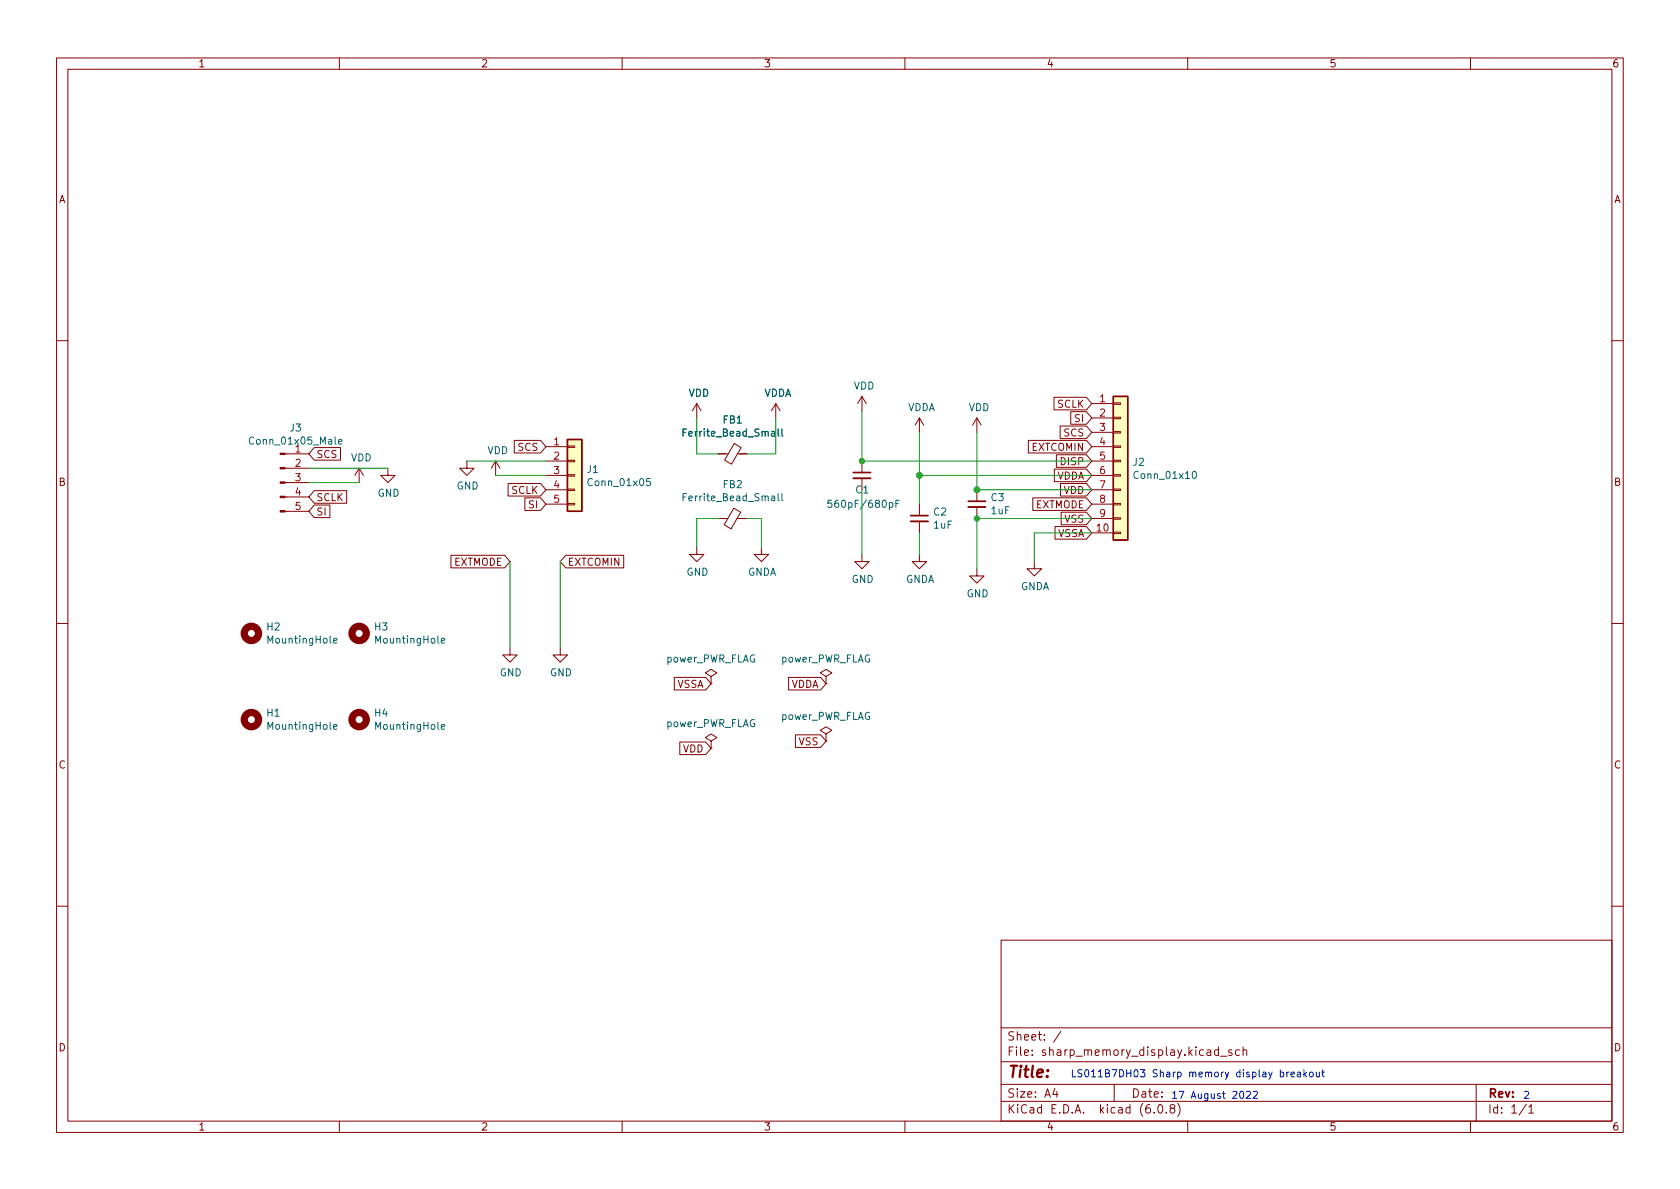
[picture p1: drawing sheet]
<svg xmlns="http://www.w3.org/2000/svg" width="297mm" height="210mm" viewBox="0 0 297 210" stroke-linecap="round" stroke-linejoin="round" font-family="sans-serif">
<g fill="none" stroke="#840000" stroke-width=".18">
<path d="M10 10.2h277v190.1h-277zM12 12.2h273v186.1h-273zM60 10.2v2M110 10.2v2M160 10.2v2M210 10.2v2M260 10.2v2M10 60.2h2M55.6 79.1h4.6v2.3h-4.6l-1-1.1zM90.9 77.9h4.7l.9 1.1-.9 1.1h-4.7zM96.5 79h3.8M100.3 78.9h1.3v.2h-1.3z"/>
<path d="M123.2 71.4l-.8 1.2M123.2 71.4v2.5M123.2 71.4l.8 1.2M129.8 78.4l1.2 .7-1.7 3-1.2-.7zM137.2 71.4l-.8 1.2M137.2 71.4v2.5M137.2 71.4l.7 1.2M152.4 70.1v2.5M152.4 70.1l-.8 1.3M152.4 70.1l.8 1.3M162.6 73.9l-.8 1.3M162.6 73.9v2.5"/>
<path d="M162.6 73.9l.7 1.3M172.7 73.9v2.5M172.7 73.9l-.7 1.3M172.7 73.9l.8 1.3M181.8 77.9h10.3l.9 1.1-.9 1.1h-10.3zM186.4 70.3h5.7l.9 1.1-.9 1.1h-5.7zM187.4 75.3h4.7l.9 1.1-.9 1.2h-4.7zM189.3 72.8h2.8l.9 1.1-.9 1.1h-2.8zM193 79h3.8M193 71.4h3.8M193 73.9h3.8M193 76.4h3.8"/>
<path d="M196.8 78.9h1.3v.2h-1.3zM196.8 76.3h1.3v.3h-1.3zM196.8 73.8h1.3v.2h-1.3zM196.8 71.2h1.3v.3h-1.3zM285 60.2h2M50.4 80.3h4.2M50.4 90.4h4.2M50.4 87.9h4.2M50.4 85.3h4.2M50.4 82.8h4.2M55.6 89.3h2.7v2.2h-2.7l-1-1.1zM55.6 86.8h5.7v2.2h-5.7l-1-1.1z"/>
<path d="M63.5 82.8l-.8 1.3M63.5 82.8v2.5M63.5 82.8l.8 1.3M68.6 82.8v1.3h1.2l-1.2 1.2-1.3-1.2h1.3M79.7 98.2h9.5l1 1.1-1 1.1h-9.5zM82.5 81.5v1.3h1.3l-1.3 1.3-1.2-1.3h1.2M87.6 81.5l-.7 1.3M87.6 81.5v2.6M87.6 81.5l.8 1.3M89.8 85.5h5.8l.9 1.1-.9 1.1h-5.8zM92.8 88h2.8l.9 1.1-.9 1.2h-2.8zM96.5 81.5h3.8"/>
<path d="M96.5 84.1h3.8M96.5 86.6h3.8M96.5 89.1h3.8M100 98.2h10.3v2.2h-10.3l-.9-1.1zM100.3 89h1.3v.3h-1.3zM100.3 86.5h1.3v.2h-1.3zM100.3 83.9h1.3v.3h-1.3zM100.3 81.4h1.3v.3h-1.3zM123.2 96.8v1.2h1.3l-1.3 1.3-1.3-1.3h1.3M127 80.3h1.8M127 91.7h1.7M129.7 89.9l1.3 .7-1.7 2.9-1.3-.7z"/>
<path d="M130.3 91.7h1.8M130.4 80.3h1.7M134.6 96.8v1.2h1.3l-1.3 1.3-1.3-1.3h1.3M152.4 98v1.3h1.3l-1.3 1.3-1.3-1.3h1.3M152.4 81.5v2.1M152.4 84.6v2M162.6 98v1.3h1.2l-1.2 1.3-1.3-1.3h1.3M162.6 89.1v2.1M162.6 92.2v2M172.7 86.6v2M172.7 89.7v2M182.6 88h9.5l.9 1.1-.9 1.2h-9.5z"/>
<path d="M182.9 99.3v1.3h1.2l-1.2 1.2-1.3-1.2h1.3M186.4 83h5.7l.9 1.1-.9 1.1h-5.7zM186.5 93.1h5.6l.9 1.1-.9 1.1h-5.6zM186.8 80.4h5.3l.9 1.1-.9 1.1h-5.3zM187.5 85.5h4.6l.9 1.1-.9 1.1h-4.6zM187.6 90.6h4.5l.9 1.1-.9 1.1h-4.5zM193 81.5h3.8M193 84.1h3.8M193 86.6h3.8M193 89.1h3.8M193 94.2h3.8M193 91.7h3.8"/>
<path d="M196.8 94.1h1.3v.3h-1.3zM196.8 91.6h1.3v.2h-1.3zM196.8 89h1.3v.3h-1.3zM196.8 86.5h1.3v.2h-1.3zM196.8 83.9h1.3v.3h-1.3zM196.8 81.4h1.3v.3h-1.3zM10 110.2h2M90.2 114.5v1.3h1.2l-1.2 1.3-1.3-1.3h1.3M99.1 114.5v1.3h1.2l-1.2 1.3-1.3-1.3h1.3M119.2 119.8h5.6l.9 1.1-.9 1.1h-5.6zM125.7 119.6l1-.6-1-.6-1 .6 1 .6v1.3M139.4 119.8h5.7l.9 1.1-.9 1.1h-5.7z"/>
<path d="M146 119.6l1.1-.6-1.1-.6-1 .6 1 .6v1.3M172.7 100.6v1.2h1.3l-1.3 1.3-1.3-1.3h1.3M285 110.2h2M120.2 131.2h4.6l.9 1.1-.9 1.1h-4.6zM125.7 131.1l1-.7-1-.6-1 .6 1 .7v1.2M125.7 132.3h.1M125.7 120.9h.1M140.6 129.9h4.5l.9 1.2-.9 1.1h-4.5zM146 120.9h.1M146 129.8l1.1-.6-1.1-.7-1 .7 1 .6v1.3M146 131.1h.1M10 160.2h2"/>
<path d="M177 166.3h108v32h-108zM285 160.2h2M60 198.3v2M110 198.3v2M160 198.3v2M177 194.8h108M177 191.8h108M177 187.8h108M177 181.8h108M186.5 192.5l-.4 1h1M186.9 193v1M187.6 182.4l-1.3 1.9"/>
<path d="M197 191.8v3M204.1 196.7v.1M204.9 195.4l.2-.1a.81 .81 0 0 1 .6 .7 .81 .81 0 0 1-.3 .8h-.2a.81 .81 0 0 1-.6-.6 .81 .81 0 0 1 .3-.8zM206.2 196.7v.1M207.1 196l-.2-.3v-.2l.2-.2 .5 .1 .1 .2-.1 .2-.6 .2-.1 .3v.4l.2 .1h.5l.1-.3-.1-.4-.2-.1M208.2 195.1a1.72 1.72 0 0 1 0 2.3M210 198.3v2M215.4 185.7l-.4-.1-.3 .3v.4l.2 .3h.5M215.4 185.1v1.5M215.8 186.8h1.1M217.8 185.7l-.4-.1-.2 .2 .1 .3 .5 .1v.4h-.6M219.1 185.7l-.4-.1-.3 .3v.4l.2 .3h.5"/>
<path d="M219.8 185.8l.2-.2 .4 .1v.9M219.8 185.1v1.5M260 198.3v2M261 191.8v6.5M269.9 195.3l-1.3 1.9M270.3 195.8l.4-.5v1.5M270.3 196.8h.9"/>
</g>
<path d="M150.9 84.6h3M161 92.2h3.1M171.2 89.7h3" fill="none" stroke="#840000" stroke-width=".33"/>
<path d="M150.9 83.6h3M161 91.2h3.1M171.2 88.6h3" fill="none" stroke="#840000" stroke-width=".3"/>
<g fill="none" stroke="#006464" stroke-width=".18">
<path d="M59.9 78.1l.6-.1-.1-.2-.4-.1-.1 .2v.6h.5M120.8 76.5h.4M121.4 75.9h-.6v1.2M137.6 75.9v1l.2 .2M138.2 75.9v1l.2 .2M115 84.6h-.6l-.1 .6 .2-.1 .4 .1 .1 .1v.5l-.2 .1-.5-.1M120.8 87.9h.4M121.4 87.3h-.6v1.3M137.6 87.3v1.1l.2 .2M138.2 87.3v1.1l.2 .2M147 88.5h-.6v.6l.2-.2 .4 .1 .1 .2-.1 .4-.1 .1-.5-.1M158.4 89.1h.4"/>
<path d="M159 88.5h-.6v1.2M211 83.4l.1-.1a.68 .68 0 0 1 .5 .7 .68 .68 0 0 1-.5 .6 .84 .84 0 0 1-.1-1.2zM59 113.3l.6-.1-.1-.3h-.3l-.2 .2v.6h.5M78 113.3l.6-.1v-.3h-.4l-.2 .2 .1 .6h.5M59 128.5l.6-.1-.1-.2-.3-.1-.2 .2v.6h.5M78 128.5l.6-.1v-.2l-.4-.1-.2 .2 .1 .6h.5"/>
</g>
<g fill="#ffffc2" stroke="#ffffc2" stroke-width=".18">
<path d="M100.3 77.7h2.6v12.7h-2.6z"/>
<path d="M196.8 70.1h2.6v25.4h-2.6z"/>
</g>
<path d="M100.3 77.7h2.6v12.7h-2.6zM196.8 70.1h2.6v25.4h-2.6z" fill="none" stroke="#840000" stroke-width=".25"/>
<g fill="none" stroke="#840000" stroke-width="1.3">
<circle cx="44.4" cy="112" r="1.27"/>
<circle cx="63.5" cy="112" r="1.27"/>
<circle cx="44.4" cy="127.2" r="1.27"/>
<circle cx="63.5" cy="127.2" r="1.27"/>
</g>
<g fill="#840000" stroke="#840000" stroke-width=".18">
<path d="M49.5 90.3h.9v.2h-.9z"/>
<path d="M49.5 87.8h.9v.2h-.9z"/>
<path d="M49.5 85.2h.9v.3h-.9z"/>
<path d="M49.5 82.7h.9v.2h-.9z"/>
<path d="M49.5 80.1h.9v.3h-.9z"/>
</g>
<g fill="none" stroke="#0000c2" stroke-width=".18">
<path d="M220.4 193.1l.5-.1 .2 .3-.8 .9h.8M221.6 193.1l.5-.1 .2 .3-.8 .9h.8M227.5 189.6v.8M227.9 189.6l-.4 .2M228.3 190l.6-.1-.1-.3h-.4l-.1 .2v.6h.5M229.4 189.6h.5v.8M229.9 189.9h-.4l-.2 .2 .2 .3h.4M230.6 189.2v1.2M230.7 189.9l.3 .5M231 189.6l-.4 .5M231.6 189.7l.2-.1 .3 .1 .1 .5-.1 .2h-.3l-.2-.1zM232.7 189.6l.1 .8h.3l.2-.1"/>
<path d="M233.3 189.6v.8M233.7 189.6h.5M233.9 189.2v1l.3 .2"/>
</g>
<g fill="none" stroke="#009600" stroke-width=".18">
<path d="M123.2 73.9v6.4h3.8M137.2 73.9v6.4h-5.1M152.4 72.6v8.9h40.6M162.6 76.4v12.7M172.7 76.4v10.2h20.3M54.6 82.8h14M54.6 85.3h8.9M82.5 81.5h14M87.6 84.1h8.9M90.2 99.3v15.2M99.1 99.3v15.2M127 91.7h-3.8v5.1"/>
<path d="M132.1 91.7h2.5v5.1M152.4 86.6v11.4M162.6 84.1h30.4M162.6 94.2v3.8M193 91.7h-20.3v8.9M193 94.2h-10.1v5.1"/>
</g>
<g fill="#009600" stroke="#009600" stroke-width=".18">
<circle cx="152.4" cy="81.5" r=".46"/>
<circle cx="172.7" cy="86.6" r=".51"/>
<circle cx="162.6" cy="84.1" r=".51"/>
<circle cx="172.7" cy="91.7" r=".46"/>
</g>
<text font-size="2.8" fill="#840000" x="178" y="190.6">Title:</text>
<g font-size="2.1" fill="#840000">
<text x="178" y="184">Sheet: /</text>
<text x="178" y="186.7">File: sharp_memory_display.kicad_sch</text>
<text x="178" y="196.9">KiCad E.D.A. kicad (6.0.8)</text>
<text x="178" y="194.1">Size: A4</text>
<text x="200" y="194.1">Date:</text>
<text x="263" y="194.1">Rev:</text>
<text x="263" y="196.9">Id: 1/1</text>
</g>
<g font-size="1.8" fill="#840000">
<text x="35" y="11.9">1</text>
<text x="85" y="11.9">2</text>
<text x="135" y="11.9">3</text>
<text x="185" y="11.9">4</text>
<text x="235" y="11.9">5</text>
<text x="285" y="11.9">6</text>
<text x="10.3" y="35.9">A</text>
<text x="285.3" y="35.9">A</text>
<text x="187" y="72.1">SCLK</text>
<text x="188.1" y="77.2">SCS</text>
<text x="190.1" y="74.6">SI</text>
<text x="55.9" y="81">SCS</text>
<text x="91.6" y="79.7">SCS</text>
<text x="182.4" y="79.7">EXTCOMIN</text>
<text x="187.6" y="82.3">DISP</text>
<text x="10.3" y="85.9">B</text>
<text x="55.9" y="88.6">SCLK</text>
<text x="90.4" y="87.3">SCLK</text>
<text x="93.6" y="89.9">SI</text>
<text x="183" y="89.9">EXTMODE</text>
<text x="186.8" y="84.8">VDDA</text>
<text x="188" y="87.3">VDD</text>
<text x="285.3" y="85.9">B</text>
<text x="55.9" y="91.1">SI</text>
<text x="187" y="95">VSSA</text>
<text x="188.2" y="92.4">VSS</text>
<text x="80.2" y="100">EXTMODE</text>
<text x="100.3" y="100">EXTCOMIN</text>
<text x="119.6" y="121.6">VSSA</text>
<text x="139.8" y="121.6">VDDA</text>
<text x="141.2" y="131.8">VSS</text>
<text x="10.3" y="135.9">C</text>
<text x="120.7" y="133.1">VDD</text>
<text x="285.3" y="135.9">C</text>
<text x="10.3" y="185.9">D</text>
<text x="285.3" y="185.9">D</text>
<text x="35" y="199.9">1</text>
<text x="85" y="199.9">2</text>
<text x="135" y="199.9">3</text>
<text x="185" y="199.9">4</text>
<text x="235" y="199.9">5</text>
<text x="285" y="199.9">6</text>
</g>
<g font-size="1.8" fill="#006464">
<text x="121.7" y="70.1">VDD</text>
<text x="135" y="70.1">VDDA</text>
<text x="150.9" y="68.9">VDD</text>
<text x="51.3" y="76.3">J3</text>
<text x="121.3" y="77.2">Ferrite_Bead_Small</text>
<text x="127.9" y="74.9">FB1</text>
<text x="160.4" y="72.7">VDDA</text>
<text x="171.2" y="72.7">VDD</text>
<text x="44.6" y="78.6">Conn_01x05_Male</text>
<text x="62" y="81.6">VDD</text>
<text x="86.1" y="80.3">VDD</text>
<text x="103.8" y="83.6">J1</text>
<text x="200.3" y="82.4">J2</text>
<text x="66.7" y="87.8">GND</text>
<text x="80.7" y="86.6">GND</text>
<text x="104.3" y="85.9">Conn_01x05</text>
<text x="121.3" y="88.6">Ferrite_Bead_Small</text>
<text x="127.9" y="86.3">FB2</text>
<text x="147.3" y="89.8">560pF/680pF</text>
<text x="151.3" y="87.2">C1</text>
<text x="175.2" y="88.6">C3</text>
<text x="200.8" y="84.7">Conn_01x10</text>
<text x="165.1" y="91.2">C2</text>
<text x="165.1" y="93.5">1uF</text>
<text x="175.5" y="90.9">1uF</text>
<text x="121.4" y="101.8">GND</text>
<text x="132.1" y="101.8">GNDA</text>
<text x="150.6" y="103.1">GND</text>
<text x="160.1" y="103.1">GNDA</text>
<text x="170.9" y="105.6">GND</text>
<text x="180.4" y="104.3">GNDA</text>
<text x="47.2" y="111.5">H2</text>
<text x="47.6" y="113.8">MountingHole</text>
<text x="66.3" y="111.5">H3</text>
<text x="66.6" y="113.8">MountingHole</text>
<text x="88.3" y="119.6">GND</text>
<text x="97.2" y="119.6">GND</text>
<text x="117.7" y="117.1">power_PWR_FLAG</text>
<text x="138" y="117.1">power_PWR_FLAG</text>
<text x="47.2" y="126.7">H1</text>
<text x="47.6" y="129">MountingHole</text>
<text x="66.3" y="126.7">H4</text>
<text x="66.6" y="129">MountingHole</text>
<text x="117.7" y="128.6">power_PWR_FLAG</text>
<text x="138" y="127.3">power_PWR_FLAG</text>
</g>
<g font-size="1.8" fill="#a90000">
<text x="194.5" y="71.1">1</text>
<text x="194.5" y="73.7">2</text>
<text x="194.5" y="76.2">3</text>
<text x="52.2" y="80">1</text>
<text x="52.2" y="82.5">2</text>
<text x="97.9" y="78.7">1</text>
<text x="97.9" y="81.3">2</text>
<text x="97.9" y="83.8">3</text>
<text x="194.5" y="78.7">4</text>
<text x="194.5" y="81.3">5</text>
<text x="194.5" y="83.8">6</text>
<text x="52.2" y="85.1">3</text>
<text x="52.2" y="87.6">4</text>
<text x="97.9" y="86.4">4</text>
<text x="97.9" y="88.9">5</text>
<text x="194.5" y="86.4">7</text>
<text x="194.5" y="88.9">8</text>
<text x="52.2" y="90.2">5</text>
<text x="194" y="94">10</text>
<text x="194.5" y="91.4">9</text>
</g>
<g font-size="1.8" fill="#0000c2">
<text x="189.2" y="190.5">LS011B7DH03 Sharp memory display breakout</text>
<text x="207" y="194.3">17 August 2022</text>
<text x="269.2" y="194.3">2</text>
</g>
</svg>
